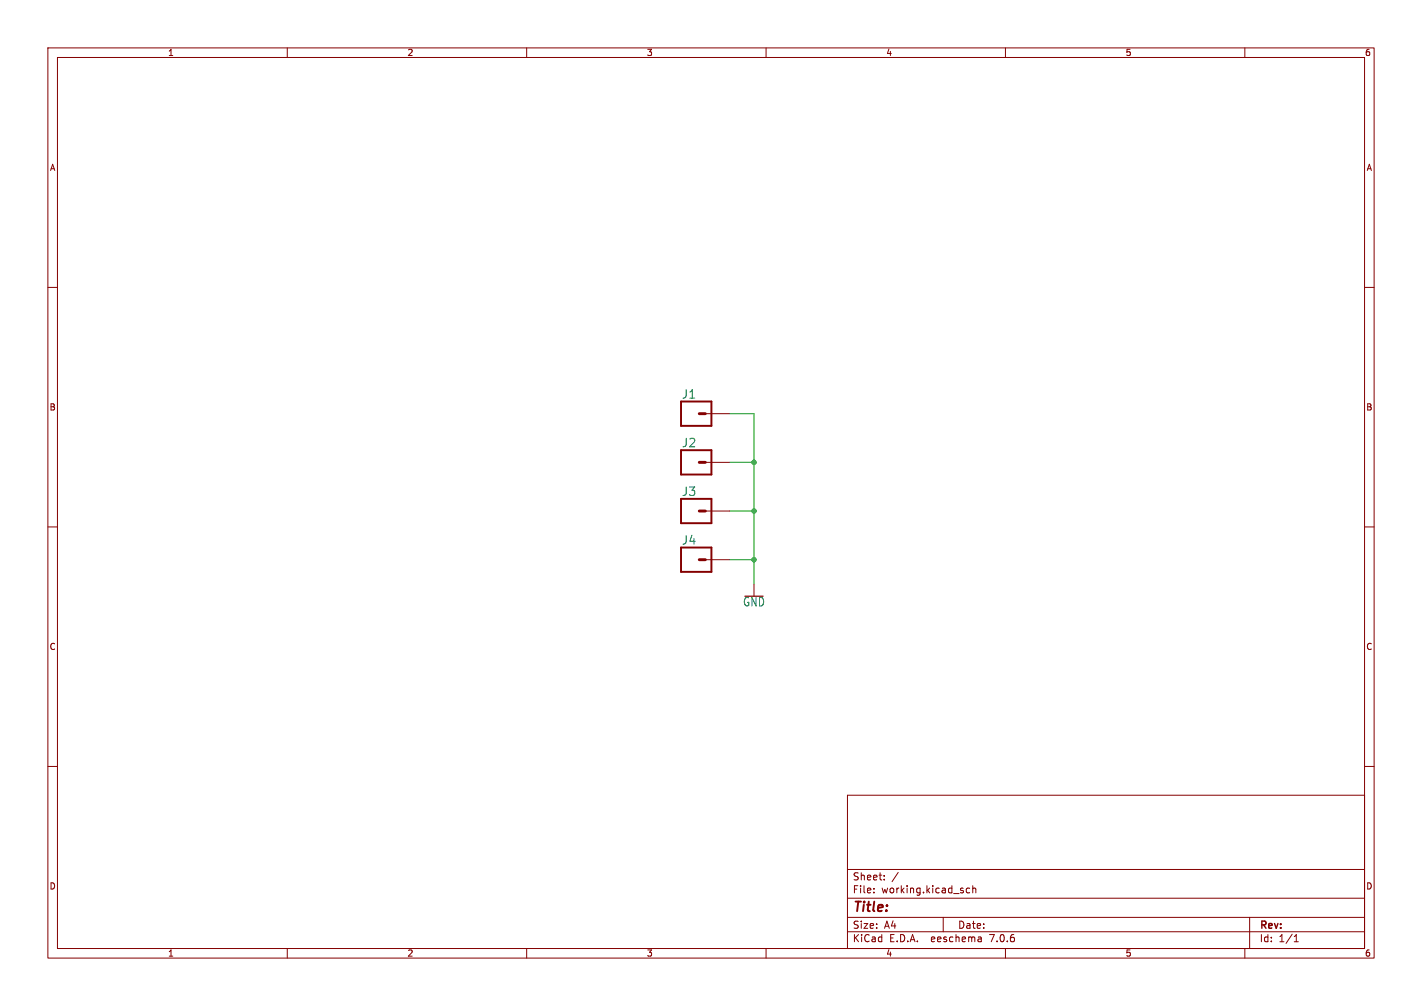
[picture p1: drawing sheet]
<svg xmlns="http://www.w3.org/2000/svg" width="297mm" height="210mm" viewBox="0 0 297 210" stroke-linecap="round" stroke-linejoin="round" font-family="sans-serif">
<g fill="none" stroke="#840000" stroke-width=".21">
<path d="M10 10h277v190h-277zM12 12h273v186h-273zM60 10v2M110 10v2M160 10v2M210 10v2M260 10v2M10 60h2M285 60h2M147.3 96.5h5.1M147.3 86.4h5.1M10 110h2"/>
<path d="M147.3 106.7h5.1M147.3 116.8h5.1M285 110h2M157.5 121.9v2.6M10 160h2M285 160h2M177 166h108v32h-108zM60 198v2M110 198v2M160 198v2M177 194.5h108M177 191.5h108"/>
<path d="M177 187.5h108M177 181.5h108M182.5 186.3v.1M182.5 185.5v.1M184.7 183.6v.1M184.7 182.8v.1M187.6 182.1l-1.3 2M197 191.5v3M202.5 185.5l-.4-.1-.3 .3 .2 .6h.5M203.2 185.5l.2-.1 .3 .1 .1 .9M203.2 184.9v1.5M204.9 195.7l.1 .9"/>
<path d="M205 196.5l-.2 .1M205 196h-.2M210 198v2M260 198v2M261 191.5v6.5M270.3 196.6h.9M270.3 195.5l.4-.4v1.5"/>
</g>
<path d="M142.2 83.8h6.4v5.1h-6.4zM142.2 94h6.4v5.1h-6.4zM142.2 104.1h6.4v5.1h-6.4zM142.2 114.3h6.4v5.1h-6.4z" fill="none" stroke="#840000" stroke-width=".41"/>
<path d="M146 96.5h1.3M146 86.4h1.3M146 106.7h1.3M146 116.8h1.3" fill="none" stroke="#840000" stroke-width=".61"/>
<path d="M152.4 86.4h5.1v35.5M152.4 96.5h5.1M152.4 116.8h5.1M152.4 106.7h5.1" fill="none" stroke="#009600" stroke-width=".21"/>
<g fill="#009600" stroke="#009600" stroke-width=".21">
<circle cx="157.5" cy="96.5" r=".46"/>
<circle cx="157.5" cy="116.8" r=".46"/>
<circle cx="157.5" cy="106.7" r=".46"/>
</g>
<text font-size="2.8" fill="#840000" x="178" y="190.9">Title:</text>
<g font-size="2.5" fill="#006464">
<text x="142.3" y="83.4">J1</text>
<text x="142.3" y="93.6">J2</text>
<text x="142.3" y="103.7">J3</text>
<text x="142.3" y="113.9">J4</text>
<text x="155.1" y="126.8">GND</text>
</g>
<g font-size="2.1" fill="#840000">
<text x="178" y="184">Sheet:</text>
<text x="178" y="186.7">File:</text>
<text x="184.1" y="186.7">working.kicad_sch</text>
<text x="178" y="196.9">KiCad</text>
<text x="178" y="194.1">Size:</text>
<text x="184.7" y="194.1">A4</text>
<text x="185.7" y="196.9">E.D.A.</text>
<text x="194.6" y="196.9">eeschema</text>
<text x="200" y="194.1">Date:</text>
<text x="207" y="196.9">7.0.6</text>
<text x="263" y="194.3">Rev:</text>
<text x="263" y="196.9">Id:</text>
<text x="267.1" y="196.9">1/1</text>
</g>
<g font-size="1.8" fill="#840000">
<text x="35" y="11.9">1</text>
<text x="85" y="11.9">2</text>
<text x="135" y="11.9">3</text>
<text x="185" y="11.9">4</text>
<text x="235" y="11.9">5</text>
<text x="285" y="11.9">6</text>
<text x="10.3" y="35.9">A</text>
<text x="285.3" y="35.9">A</text>
<text x="10.3" y="85.9">B</text>
<text x="285.3" y="85.9">B</text>
<text x="10.3" y="135.9">C</text>
<text x="285.3" y="135.9">C</text>
<text x="10.3" y="185.9">D</text>
<text x="285.3" y="185.9">D</text>
<text x="35" y="199.9">1</text>
<text x="85" y="199.9">2</text>
<text x="135" y="199.9">3</text>
<text x="185" y="199.9">4</text>
<text x="235" y="199.9">5</text>
<text x="285" y="199.9">6</text>
</g>
</svg>
